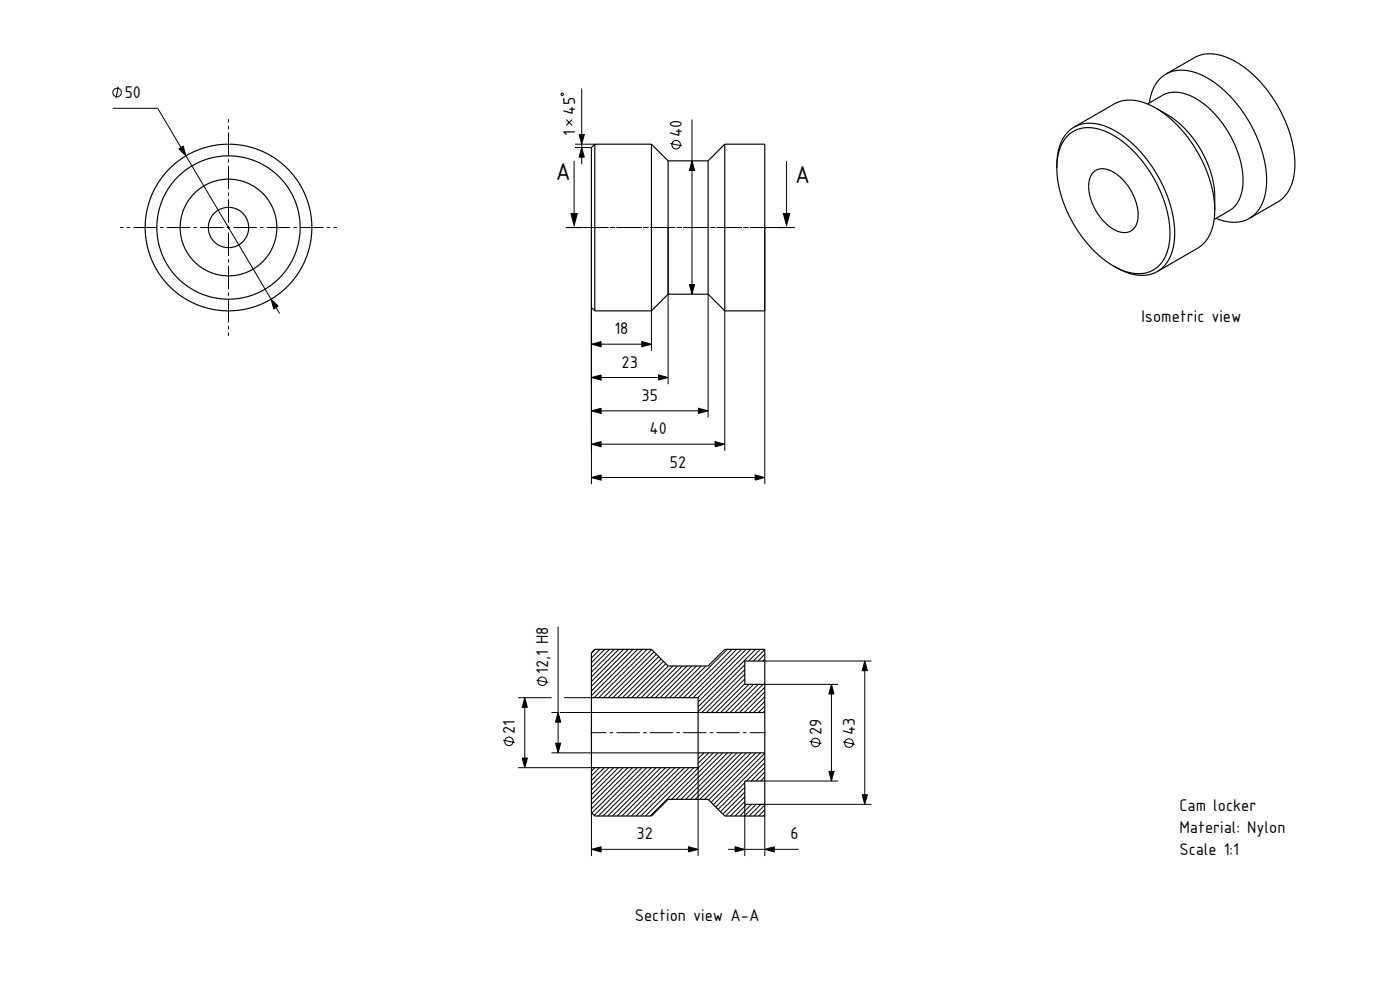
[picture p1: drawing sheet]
<svg xmlns="http://www.w3.org/2000/svg" width="420mm" height="297mm" viewBox="0 0 420 297" stroke-linecap="round" stroke-linejoin="round" font-family="sans-serif">
<g fill="none" stroke="#000" stroke-width=".3">
<path d="M33.8 32.5h13.5l7 11.8M35.5 26l-.7 3.5M68.6 35.8v1M68.6 37.8v1M68.6 39.8v7M168.3 28.2l.5-.2 .2 .4-.4 .3zM169.9 35.9l1.7 1.7M171.6 35.9l-1.7 1.7M174.5 26.6v13.8M207.6 35.9v12.4M53.6 44.7l1.4-.8 .8 2.9zM55.8 46.8l25.5 43"/>
<path d="M68.6 47.8v1M68.6 49.8v7M68.6 57.8v1M68.6 59.8v7M172.2 48.3v15.6M172.5 44.3h4.9M172.5 43.3h5.9M173.7 40.4h1.6l-.8 2.9zM174.5 44.3l.8 2.9h-1.6zM174.5 43.3v1M174.5 47.2v2.1M201.1 43l3.5 .7"/>
<path d="M207.6 48.3l.8 2.9h-1.6zM207.6 51.2v34.2M236 48.3v15.6M36.1 68.3h1M38.1 68.3h1M40.1 68.3h7M48.1 68.3h1M50.1 68.3h7M58.1 68.3h1M60.1 68.3h7M68.1 68.3h1M68.6 67.8v1"/>
<path d="M68.6 69.8v7M68.6 77.8v1M68.6 79.8v7M70.1 68.3h7M78.1 68.3h1M80.1 68.3h7M88.1 68.3h1M90.1 68.3h7M98.1 68.3h1M100.1 68.3h1M172.2 68.3h1.7M174.7 68.3h7.9"/>
<path d="M177.4 68.3v77M182.9 68.3h1.7M184.9 68.3h7.7M192.9 68.3h1.7M194.9 68.3h7.7M200.4 68.3v47M202.9 68.3h1.7M204.9 68.3h7.7M212.9 68.3h1.7M214.9 68.3h7.7M222.9 68.3h1.7M224.9 68.3h9.7"/>
<path d="M229.4 68.3v77M68.6 87.8v1M68.6 89.8v7M68.6 97.8v1M68.6 99.8v1M81.3 89.8l2.2 2-1.4 .8zM82.8 92.2l1.1 1.9M195.4 93.3v12M206.8 85.4h1.6l-.8 2.9zM212.4 88.3v37M217.4 93.3v42M177.4 113.3l2.9-.8v1.5z"/>
<path d="M177.4 103.3l2.9-.8v1.5zM180.3 113.3h17.2M180.3 103.3h12.2M192.5 102.5l2.9 .8-2.9 .7zM197.5 112.5l2.9 .8-2.9 .7zM177.4 123.3l2.9-.8v1.5zM177.4 133.3l2.9-.8v1.5zM180.3 123.3h29.2M180.3 133.3h34.2M209.5 122.5l2.9 .8-2.9 .7zM214.5 132.5l2.9 .8-2.9 .7zM177.4 143.3l2.9-.8v1.5z"/>
<path d="M180.3 143.3h46.2M226.5 142.5l2.9 .8-2.9 .7zM167.4 187.9v25.9M178.6 194.8l-1.2 1.2M180 194.8l-2.6 2.6M181.4 194.8l-4 4M182.8 194.8l-5.4 5.4M184.2 194.8l-6.8 6.8M185.7 194.8l-8.3 8.2M187.1 194.8l-9.7 9.6M188.5 194.8l-11.1 11.1M189.9 194.8l-12.5 12.5"/>
<path d="M191.3 194.8l-13.9 13.9M192.7 194.8l-14.5 14.5M194.1 194.8l-14.5 14.5M195.5 194.9l-14.4 14.4M196.2 195.6l-13.7 13.7M196.9 196.3l-13 13M197.6 197l-12.3 12.3M198.3 197.7l-11.6 11.6M199 198.4l-10.9 10.9M199.7 199.1l-10.2 10.2M200.5 199.8l-9.5 9.5M201.9 199.8l-9.5 9.5"/>
<path d="M203.3 199.8l-9.5 9.5M204.7 199.8l-9.5 9.5M206.1 199.8l-9.5 9.5M207.5 199.8l-9.5 9.5M208.9 199.8l-9.5 9.5M210.4 199.8l-9.5 9.5M211.8 199.8l-9.5 9.5M218.2 194.8l-14.5 14.5M219.6 194.8l-14.5 14.5M221 194.8l-14.5 14.5M222.4 194.8l-14.5 14.5M223.4 199.5l-14 14"/>
<path d="M223.8 194.8l-14.5 14.5M225.3 194.8l-15.9 15.8M226.7 194.8l-17.3 17.2M228.1 194.8l-3.5 3.5M229.4 197.7l-.6 .6M229.4 196.3l-2 2M229.4 194.9l-3.4 3.4M229.4 198.3h32M259.4 198.3l.8 2.9h-1.5zM155.4 209.3h10.1M157.4 209.3l.8 2.9h-1.5zM157.4 212.2v15.2"/>
<path d="M160.9 204l3.5 .7M165.4 213.8h2.2M167.4 213.8l.8 2.9h-1.5zM167.4 216.7v6.3M167.9 213.8h41.5M169.2 209.3h8.2M177.1 219.8h4.8M182.9 219.8h1M184.9 219.8h7M192.9 219.8h1M194.9 219.8h7M202.9 219.8h1"/>
<path d="M204.9 219.8h7M212.9 219.8h1M214.9 219.8h7M222.9 219.8h1M223.4 205.1l-8.6 8.7M223.4 203.7l-10 10.1M223.4 202.3l-11.4 11.5M223.4 200.9l-12.8 12.9M224.7 205.3l-8.5 8.5M224.9 219.8h4.8M226.1 205.3l-8.5 8.5M227.5 205.3l-8.5 8.5"/>
<path d="M228.9 205.3l-8.4 8.5M229.4 213.3l-.5 .5M229.4 211.8l-1.9 2M229.4 210.4l-3.3 3.4M229.4 209l-4.7 4.8M229.4 207.6l-6.1 6.2M229.4 206.2l-7.5 7.6M229.4 205.3h22M249.4 205.3l.8 2.9h-1.5zM249.4 208.2v23.2M259.4 201.2v37.2M150.9 222.1l3.5 .7"/>
<path d="M155.4 230.3h22M156.7 227.4h1.5l-.8 2.9zM165.4 225.9h44M166.7 223h1.5l-.8 2.9zM178.4 230.3l-1 1M179.9 230.3l-2.5 2.4M181.3 230.3l-3.9 3.8M182.7 230.3l-5.3 5.3M184.1 230.3l-6.7 6.7M185.5 230.3l-8.1 8.1M186.9 230.3l-9.5 9.5M188.3 230.3l-10.9 10.9"/>
<path d="M189.8 230.3l-12.4 12.3M191.2 230.3l-13.6 13.6M192.6 230.3l-14.3 14.3M194 230.3l-14.5 14.5M195.4 230.3l-14.5 14.5M196.8 230.3l-14.5 14.5M198.2 230.3l-14.5 14.5M199.7 230.3l-14.5 14.5M201.1 230.3l-14.5 14.5M202.5 230.3l-14.5 14.5M203.9 230.3l-14.5 14.5M205.3 230.3l-14.5 14.5"/>
<path d="M206.7 230.3l-14.5 14.5M208.1 230.3l-14.5 14.5M209.4 230.3v26.5M209.8 225.9l-.4 .3M211.2 225.9l-1.8 1.7M212.6 225.9l-3.2 3.1M214 225.9l-18.9 18.9M215.4 225.9l-13.9 13.9M216.8 225.9l-13.9 13.9M218.2 225.9l-13.9 13.9M219.7 225.9l-14 13.9M221.1 225.9l-14 13.9"/>
<path d="M222.5 225.9l-14 13.9M223.4 239.1l-5.7 5.7M223.4 237.6l-6.5 6.6M223.4 236.2l-7.3 7.3M223.4 234.8l-8 8M223.9 225.9l-13.9 13.9M225.3 225.9l-13.9 13.9M226.7 225.9l-14.1 14.1M228.1 225.9l-14.8 14.8M229.4 233.1l-1.2 1.2M229.4 231.6l-2.6 2.7M229.4 230.2l-4 4.1"/>
<path d="M229.4 228.8l-5.5 5.5M229.4 227.4l-14.7 14.7M229.4 226l-15.4 15.4M229.4 234.3h22M242.9 222.4l3.5 .7M248.7 231.4h1.5l-.8 2.9zM252.9 222.6l3.5 .7M258.7 238.4h1.5l-.8 2.9zM177.4 254.8l2.9-.8v1.6zM177.4 243.8v13M180.3 254.8h26.2M206.5 254l2.9 .8-2.9 .8z"/>
<path d="M218.4 254.8h2.1M220.5 254l2.9 .8-2.9 .8zM223.4 240.5l-4.3 4.3M223.4 241.3v15.5M223.4 254.8h6M224 241.3l-3.5 3.5M225.4 241.3l-3.5 3.5M226.8 241.3l-3.5 3.5M228.3 241.3l-3.5 3.5M229.4 254.8l2.9-.8v1.6zM229.4 244.4l-.4 .4M229.4 243l-1.8 1.8"/>
<path d="M229.4 241.5l-3.2 3.3M229.4 244.8v12M229.4 241.3h32M232.3 254.8h7.3"/>
<circle cx="35.1" cy="27.7" r="1.28"/>
<circle cx="202.9" cy="43.4" r="1.28"/>
<circle cx="162.7" cy="204.4" r="1.28"/>
<circle cx="152.7" cy="222.4" r="1.28"/>
<circle cx="244.7" cy="222.8" r="1.28"/>
<circle cx="254.7" cy="222.9" r="1.28"/>
</g>
<g fill="none" stroke="#000" stroke-width=".35">
<path d="M322.2 38.1l2.8-1 2.9-.1 3.3 .7 3.5 1.6 3.5 2.5 3.2 2.9 3.3 3.9 2.4 3.8 2.2 4.2 1.7 4.5 1 4.5 .4 4.1-.3 4.1-1 3.1-1.6 2.7-2.3 1.8M322.2 38.1l-2.3 2-1.6 2.7-1 3.4-.2 4.2M344.3 31.2l4.8-2.8 1.6-.6 2.6-.1 2.9 .7 3.4 1.7 3.3 2.5 3 3.4 2.8 4.1 2.3 4.6 1.3 4.4 .6 4.1-.2 3.7-.9 2.9-1.4 2.2-1.4 1.1-4.7 2.7M346.8 32.4l4.7 2.8 2.9 2.4 3.2 3.5 2.7 3.9 2.2 4.7 1.3 4.1 .6 3.5v5.8M346.8 32.4l-2.7-1.3-2.6-.8-2.4-.3-2.5 .3-2.2 .8-12.2 7M346.8 32.4l3.1 2.2 3.6 3.3 3.1 3.7 2.6 3.9 2.2 4.5 1.6 4.3 1.1 4.7 .3 4.1M349.8 22.2l8.5-4.9 1.6-.7 3-.5 3.5 .5 4.3 1.9 4.6 3.3 4.2 4.5 3.8 5.5 2.7 5.5 1.8 6 .7 5.8-.6 4.7-1.2 3.3-2 2.5-1.4 1-8.5 4.9M349.8 22.2l2.5-.9 3.1-.2 3.3 .7 3.7 1.7 3.4 2.3 3.2 3 3.1 3.7 2.7 4.2 2.3 4.6 1.7 4.6 .9 4.7 .3 3.8-.4 3.8-1 2.9-1.6 2.6-2.2 1.8M349.8 22.2l-1.8 1.4-1.5 2-1.1 2.4-.6 2.9M178.4 43.3l-1 1v48l1 1M178.4 43.3v50M178.4 43.3h17"/>
<path d="M195.4 43.3v50M195.4 43.3l5 5M200.4 48.3v40M200.4 48.3h12M212.4 48.3v40M217.4 43.3h12v50h-12M217.4 43.3v50M217.4 43.3l-5 5M317.1 50.4l.1-2.8 .6-2.5 1-2.3 1-1.5 1.5-1.4 1.9-1 1.9-.5 2.3-.1 2.4 .5 2.4 .9 2.5 1.3 2.6 1.9 4.5 4.3 2.1 2.8 2 3.1 3 6.3 1.1 3.4 .7 3.1 .3 3.2-.1 2.6-.3 2.5-.9 2.6-1.1 1.9-1.4 1.5-1.6 1-2.1 .7-2.1 .2-2.3-.3-2.4-.7-2.7-1.3M317.1 50.4l.3 4 1 4.3 1.7 4.6 2.1 4.2 2.4 3.5 2.9 3.5 3.4 3.1 3.1 2.2M328 51.7l1-.7 1.2-.4 1.2 .1 1.6 .4 2.9 1.9 2.7 3.1 1.9 3.7 .9 3.8v1.9l-.3 1.4-.6 1.3-1 .9-1 .5-1.2 .2-1.5-.3-1.2-.4-2.8-2-2.4-2.8-1.8-3.5-.9-3.4-.1-1.7 .2-1.7 .5-1.3zM169.7 68.3h5"/>
<path d="M233.5 68.3h5M334 79.8l3.7 1.8 3.6 .9h3.1l2.8-1.1M364.4 63.1l-.2 2.8-.6 3-1.1 2.2-1.3 1.9-1.7 1.3-12.3 7.1M364.8 65.5l2.8 .9 2.4 .3 2.6-.3 2.2-.9M178.4 93.3h17M200.4 88.3h12M200.4 88.3l-5 5M212.4 88.3l5 5M177.4 195.8l1-1h17l5 5h12l5-5h12v50h-12l-5-5h-12l-5 5h-17l-1-1zM229.4 198.3h-6v7h6M177.4 209.3h32v21h-32M209.4 213.8h20"/>
<path d="M209.4 225.9h20M229.4 234.3h-6v7h6"/>
<circle cx="68.6" cy="68.3" r="25"/>
<circle cx="68.6" cy="68.3" r="6.1"/>
<circle cx="68.6" cy="68.3" r="14.5"/>
<circle cx="68.6" cy="68.3" r="21.5"/>
</g>
<g fill="#000">
<path d="M53.6 44.7l1.4-.8 .8 2.9z" fill-rule="evenodd"/>
<path d="M173.7 40.4h1.6l-.8 2.9z" fill-rule="evenodd"/>
<path d="M174.5 44.3l.8 2.9h-1.6z" fill-rule="evenodd"/>
<path d="M207.6 48.3l.8 2.9h-1.6z" fill-rule="evenodd"/>
<path d="M171.1 63.9h2.3l-1.2 4.4z" fill-rule="evenodd"/>
<path d="M234.8 63.9h2.3l-1.1 4.4z" fill-rule="evenodd"/>
<path d="M81.3 89.8l2.2 2-1.4 .8z" fill-rule="evenodd"/>
<path d="M206.8 85.4h1.6l-.8 2.9z" fill-rule="evenodd"/>
<path d="M177.4 113.3l2.9-.8v1.5z" fill-rule="evenodd"/>
<path d="M177.4 103.3l2.9-.8v1.5z" fill-rule="evenodd"/>
<path d="M192.5 102.5l2.9 .8-2.9 .7z" fill-rule="evenodd"/>
<path d="M197.5 112.5l2.9 .8-2.9 .7z" fill-rule="evenodd"/>
<path d="M177.4 123.3l2.9-.8v1.5z" fill-rule="evenodd"/>
<path d="M177.4 133.3l2.9-.8v1.5z" fill-rule="evenodd"/>
<path d="M209.5 122.5l2.9 .8-2.9 .7z" fill-rule="evenodd"/>
<path d="M214.5 132.5l2.9 .8-2.9 .7z" fill-rule="evenodd"/>
<path d="M177.4 143.3l2.9-.8v1.5z" fill-rule="evenodd"/>
<path d="M226.5 142.5l2.9 .8-2.9 .7z" fill-rule="evenodd"/>
<path d="M157.4 209.3l.8 2.9h-1.5z" fill-rule="evenodd"/>
<path d="M167.4 213.8l.8 2.9h-1.5z" fill-rule="evenodd"/>
<path d="M249.4 205.3l.8 2.9h-1.5z" fill-rule="evenodd"/>
<path d="M259.4 198.3l.8 2.9h-1.5z" fill-rule="evenodd"/>
<path d="M156.7 227.4h1.5l-.8 2.9z" fill-rule="evenodd"/>
<path d="M166.7 223h1.5l-.8 2.9z" fill-rule="evenodd"/>
<path d="M248.7 231.4h1.5l-.8 2.9z" fill-rule="evenodd"/>
<path d="M258.7 238.4h1.5l-.8 2.9z" fill-rule="evenodd"/>
<path d="M177.4 254.8l2.9-.8v1.6z" fill-rule="evenodd"/>
<path d="M206.5 254l2.9 .8-2.9 .8z" fill-rule="evenodd"/>
<path d="M220.5 254l2.9 .8-2.9 .8z" fill-rule="evenodd"/>
<path d="M229.4 254.8l2.9-.8v1.6z" fill-rule="evenodd"/>
</g>
<g font-size="7">
<text x="166.8" y="53.9">A</text>
<text x="238.6" y="54.9">A</text>
</g>
<g font-size="4.9">
<text x="37.4" y="29.5">50</text>
<text x="172.5" y="34.4" transform="rotate(-90 172.5 34.4)">45</text>
<text x="172.5" y="40.9" transform="rotate(-90 172.5 40.9)">1</text>
<text x="204.6" y="41.1" transform="rotate(-90 204.6 41.1)">40</text>
<text x="184.3" y="100.3">18</text>
<text x="342.4" y="96.6">Isometric view</text>
<text x="186.5" y="110.3">23</text>
<text x="192.5" y="120.3">35</text>
<text x="194.8" y="130.3">40</text>
<text x="201" y="140.3">52</text>
<text x="164.4" y="202.1" transform="rotate(-90 164.4 202.1)">12,1 H8</text>
<text x="154.4" y="220.1" transform="rotate(-90 154.4 220.1)">21</text>
<text x="246.4" y="220.5" transform="rotate(-90 246.4 220.5)">29</text>
<text x="256.4" y="220.6" transform="rotate(-90 256.4 220.6)">43</text>
<text x="353.8" y="243.2">Cam locker</text>
<text x="191" y="251.8">32</text>
<text x="237.2" y="251.8">6</text>
<text x="353.8" y="249.8">Material: Nylon</text>
<text x="353.8" y="256.5">Scale 1:1</text>
<text x="190.4" y="276.4">Section view A-A</text>
</g>
</svg>
